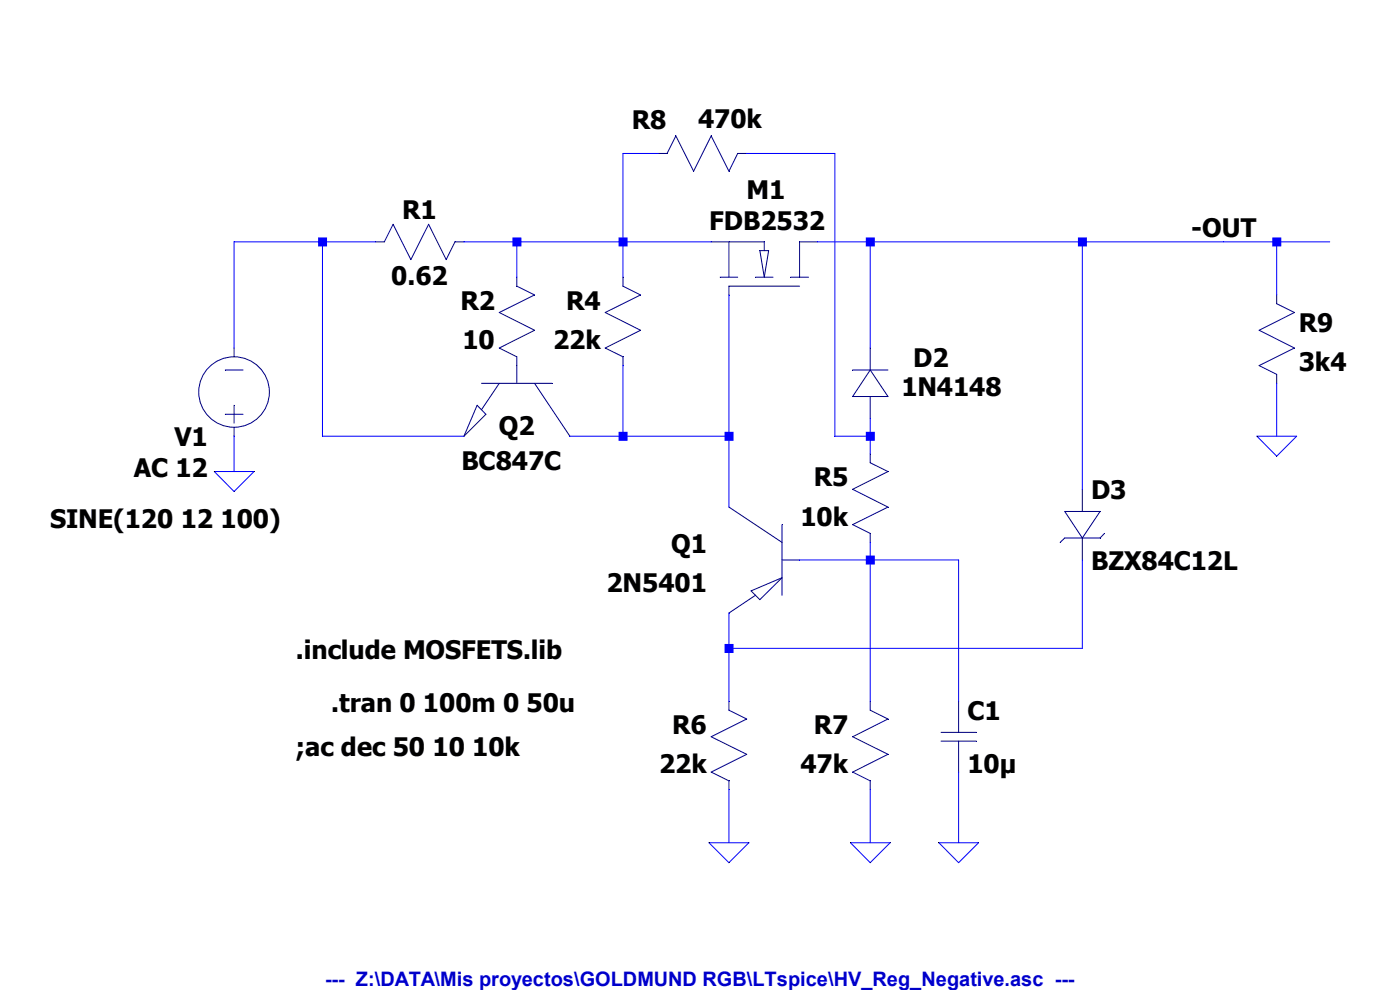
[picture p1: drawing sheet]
<svg xmlns="http://www.w3.org/2000/svg" width="297mm" height="210mm" viewBox="0 0 297 210" stroke-linecap="round" stroke-linejoin="round" font-family="sans-serif">
<path d="M165.9 122.6l-6.6 2.7" fill="none" stroke="#00007f" stroke-width=".21"/>
<path d="M159.3 125.3l1.9 1.9" fill="none" stroke="#00007f" stroke-width=".21"/>
<path d="M165.9 122.6l-4.7 4.6" fill="none" stroke="#00007f" stroke-width=".21"/>
<path d="M160.3 126.3l-5.7 3.7" fill="none" stroke="#00007f" stroke-width=".21"/>
<path d="M165.9 111.3v15" fill="none" stroke="#00007f" stroke-width=".21"/>
<path d="M154.6 107.6l11.3 7.5" fill="none" stroke="#00007f" stroke-width=".21"/>
<path d="M165.9 118.8h3.7" fill="none" stroke="#00007f" stroke-width=".21"/>
<path d="M150.9 51.3h11.2" fill="none" stroke="#00007f" stroke-width=".21"/>
<path d="M154.6 51.3v7.5" fill="none" stroke="#00007f" stroke-width=".21"/>
<path d="M162.1 51.3v1.9" fill="none" stroke="#00007f" stroke-width=".21"/>
<path d="M163.1 53.2l-1 5.6" fill="none" stroke="#00007f" stroke-width=".21"/>
<path d="M161.2 53.2l.9 5.6" fill="none" stroke="#00007f" stroke-width=".21"/>
<path d="M161.2 53.2h1.9" fill="none" stroke="#00007f" stroke-width=".21"/>
<path d="M167.8 58.8h3.7" fill="none" stroke="#00007f" stroke-width=".21"/>
<path d="M160.3 58.8h3.7" fill="none" stroke="#00007f" stroke-width=".21"/>
<path d="M152.8 58.8h3.7" fill="none" stroke="#00007f" stroke-width=".21"/>
<path d="M154.6 60.7v1.9" fill="none" stroke="#00007f" stroke-width=".21"/>
<path d="M154.6 60.7h15" fill="none" stroke="#00007f" stroke-width=".21"/>
<path d="M169.6 51.3v7.5" fill="none" stroke="#00007f" stroke-width=".21"/>
<path d="M169.6 51.3h3.8" fill="none" stroke="#00007f" stroke-width=".21"/>
<path d="M101.2 86l1.9 1.9" fill="none" stroke="#00007f" stroke-width=".21"/>
<path d="M103.1 87.9l-4.7 4.6" fill="none" stroke="#00007f" stroke-width=".21"/>
<path d="M101.2 86l-2.8 6.5" fill="none" stroke="#00007f" stroke-width=".21"/>
<path d="M105.9 81.3l-3.7 5.6" fill="none" stroke="#00007f" stroke-width=".21"/>
<path d="M102.2 81.3h14.9" fill="none" stroke="#00007f" stroke-width=".21"/>
<path d="M113.4 81.3l7.5 11.2" fill="none" stroke="#00007f" stroke-width=".21"/>
<path d="M109.6 77.6v3.7" fill="none" stroke="#00007f" stroke-width=".21"/>
<path d="M180.9 78.5h7.5" fill="none" stroke="#00007f" stroke-width=".21"/>
<path d="M180.9 84.1h7.5" fill="none" stroke="#00007f" stroke-width=".21"/>
<path d="M184.6 78.5l-3.7 5.6" fill="none" stroke="#00007f" stroke-width=".21"/>
<path d="M184.6 78.5l3.8 5.6" fill="none" stroke="#00007f" stroke-width=".21"/>
<path d="M184.6 84.1v4.7" fill="none" stroke="#00007f" stroke-width=".21"/>
<path d="M184.6 73.8v4.7" fill="none" stroke="#00007f" stroke-width=".21"/>
<path d="M79.7 51.3h1.8" fill="none" stroke="#00007f" stroke-width=".21"/>
<path d="M83.4 47.6l-1.9 3.7" fill="none" stroke="#00007f" stroke-width=".21"/>
<path d="M83.4 47.6l3.8 7.5" fill="none" stroke="#00007f" stroke-width=".21"/>
<path d="M90.9 47.6l-3.7 7.5" fill="none" stroke="#00007f" stroke-width=".21"/>
<path d="M90.9 47.6l3.8 7.5" fill="none" stroke="#00007f" stroke-width=".21"/>
<path d="M96.5 51.3h1.9" fill="none" stroke="#00007f" stroke-width=".21"/>
<path d="M96.5 51.3l-1.8 3.8" fill="none" stroke="#00007f" stroke-width=".21"/>
<path d="M109.6 58.8v1.9" fill="none" stroke="#00007f" stroke-width=".21"/>
<path d="M109.6 60.7l3.8 1.9" fill="none" stroke="#00007f" stroke-width=".21"/>
<path d="M113.4 62.6l-7.5 3.7" fill="none" stroke="#00007f" stroke-width=".21"/>
<path d="M105.9 66.3l7.5 3.8" fill="none" stroke="#00007f" stroke-width=".21"/>
<path d="M113.4 70.1l-7.5 3.7" fill="none" stroke="#00007f" stroke-width=".21"/>
<path d="M109.6 75.7v1.9" fill="none" stroke="#00007f" stroke-width=".21"/>
<path d="M105.9 73.8l3.7 1.9" fill="none" stroke="#00007f" stroke-width=".21"/>
<path d="M132.2 58.8v1.9" fill="none" stroke="#00007f" stroke-width=".21"/>
<path d="M132.2 60.7l3.7 1.9" fill="none" stroke="#00007f" stroke-width=".21"/>
<path d="M135.9 62.6l-7.5 3.7" fill="none" stroke="#00007f" stroke-width=".21"/>
<path d="M128.4 66.3l7.5 3.8" fill="none" stroke="#00007f" stroke-width=".21"/>
<path d="M135.9 70.1l-7.5 3.7" fill="none" stroke="#00007f" stroke-width=".21"/>
<path d="M132.2 75.7v1.9" fill="none" stroke="#00007f" stroke-width=".21"/>
<path d="M128.4 73.8l3.8 1.9" fill="none" stroke="#00007f" stroke-width=".21"/>
<path d="M184.6 96.3v1.9" fill="none" stroke="#00007f" stroke-width=".21"/>
<path d="M184.6 98.2l3.8 1.8" fill="none" stroke="#00007f" stroke-width=".21"/>
<path d="M188.4 100l-7.5 3.8" fill="none" stroke="#00007f" stroke-width=".21"/>
<path d="M180.9 103.8l7.5 3.8" fill="none" stroke="#00007f" stroke-width=".21"/>
<path d="M188.4 107.6l-7.5 3.7" fill="none" stroke="#00007f" stroke-width=".21"/>
<path d="M184.6 113.2v1.9" fill="none" stroke="#00007f" stroke-width=".21"/>
<path d="M180.9 111.3l3.7 1.9" fill="none" stroke="#00007f" stroke-width=".21"/>
<path d="M154.6 148.8v1.9" fill="none" stroke="#00007f" stroke-width=".21"/>
<path d="M154.6 150.7l3.8 1.8" fill="none" stroke="#00007f" stroke-width=".21"/>
<path d="M158.4 152.5l-7.5 3.8" fill="none" stroke="#00007f" stroke-width=".21"/>
<path d="M150.9 156.3l7.5 3.7" fill="none" stroke="#00007f" stroke-width=".21"/>
<path d="M158.4 160l-7.5 3.8" fill="none" stroke="#00007f" stroke-width=".21"/>
<path d="M154.6 165.7v1.8" fill="none" stroke="#00007f" stroke-width=".21"/>
<path d="M150.9 163.8l3.7 1.9" fill="none" stroke="#00007f" stroke-width=".21"/>
<path d="M184.6 148.8v1.9" fill="none" stroke="#00007f" stroke-width=".21"/>
<path d="M184.6 150.7l3.8 1.8" fill="none" stroke="#00007f" stroke-width=".21"/>
<path d="M188.4 152.5l-7.5 3.8" fill="none" stroke="#00007f" stroke-width=".21"/>
<path d="M180.9 156.3l7.5 3.7" fill="none" stroke="#00007f" stroke-width=".21"/>
<path d="M188.4 160l-7.5 3.8" fill="none" stroke="#00007f" stroke-width=".21"/>
<path d="M184.6 165.7v1.8" fill="none" stroke="#00007f" stroke-width=".21"/>
<path d="M180.9 163.8l3.7 1.9" fill="none" stroke="#00007f" stroke-width=".21"/>
<path d="M203.4 157.2v6.6" fill="none" stroke="#00007f" stroke-width=".21"/>
<path d="M203.4 148.8v6.6" fill="none" stroke="#00007f" stroke-width=".21"/>
<path d="M199.6 155.4h7.5" fill="none" stroke="#00007f" stroke-width=".21"/>
<path d="M199.6 157.2h7.5" fill="none" stroke="#00007f" stroke-width=".21"/>
<path d="M156.5 32.6h1.9" fill="none" stroke="#00007f" stroke-width=".21"/>
<path d="M156.5 32.6l-1.9 3.7" fill="none" stroke="#00007f" stroke-width=".21"/>
<path d="M150.9 28.8l3.7 7.5" fill="none" stroke="#00007f" stroke-width=".21"/>
<path d="M150.9 28.8l-3.7 7.5" fill="none" stroke="#00007f" stroke-width=".21"/>
<path d="M143.4 28.8l3.8 7.5" fill="none" stroke="#00007f" stroke-width=".21"/>
<path d="M139.7 32.6h1.8" fill="none" stroke="#00007f" stroke-width=".21"/>
<path d="M143.4 28.8l-1.9 3.8" fill="none" stroke="#00007f" stroke-width=".21"/>
<path d="M270.8 79.4v1.9" fill="none" stroke="#00007f" stroke-width=".21"/>
<path d="M267.1 77.6l3.7 1.8" fill="none" stroke="#00007f" stroke-width=".21"/>
<path d="M274.6 73.8l-7.5 3.8" fill="none" stroke="#00007f" stroke-width=".21"/>
<path d="M267.1 70.1l7.5 3.7" fill="none" stroke="#00007f" stroke-width=".21"/>
<path d="M274.6 66.3l-7.5 3.8" fill="none" stroke="#00007f" stroke-width=".21"/>
<path d="M270.8 62.6v1.8" fill="none" stroke="#00007f" stroke-width=".21"/>
<path d="M270.8 64.4l3.8 1.9" fill="none" stroke="#00007f" stroke-width=".21"/>
<path d="M47.8 87.9h3.8" fill="none" stroke="#00007f" stroke-width=".21"/>
<path d="M47.8 78.5h3.8" fill="none" stroke="#00007f" stroke-width=".21"/>
<path d="M49.7 86v3.7" fill="none" stroke="#00007f" stroke-width=".21"/>
<path d="M49.7 73.8v1.9" fill="none" stroke="#00007f" stroke-width=".21"/>
<path d="M49.7 90.7v1.8" fill="none" stroke="#00007f" stroke-width=".21"/>
<g fill="none" stroke="#00007f" stroke-width=".21">
<path d="M225.9 114.1l-1 1"/>
<circle cx="49.7" cy="83.2" r="7.5"/>
</g>
<path d="M234.3 113.2l-.9 .9" fill="none" stroke="#00007f" stroke-width=".21"/>
<path d="M225.9 114.1h7.5" fill="none" stroke="#00007f" stroke-width=".21"/>
<path d="M225.9 108.5h7.5" fill="none" stroke="#00007f" stroke-width=".21"/>
<path d="M233.4 108.5l-3.8 5.6" fill="none" stroke="#00007f" stroke-width=".21"/>
<path d="M225.9 108.5l3.7 5.6" fill="none" stroke="#00007f" stroke-width=".21"/>
<path d="M229.6 103.8v4.7" fill="none" stroke="#00007f" stroke-width=".21"/>
<path d="M229.6 114.1v4.7" fill="none" stroke="#00007f" stroke-width=".21"/>
<path d="M132.2 32.6h7.5M266.7 92.5h8.4l-4.3 4.3zM45.5 100h8.4l-4.2 4.3zM150.4 178.8h8.5l-4.3 4.2zM180.4 178.8h8.4l-4.2 4.2zM199.2 178.8h8.4l-4.2 4.2z" fill="none" stroke="#00f" stroke-width=".21"/>
<path d="M158.4 32.6h18.7" fill="none" stroke="#00f" stroke-width=".21"/>
<path d="M49.7 51.3h18.7" fill="none" stroke="#00f" stroke-width=".21"/>
<path d="M68.4 51.3h11.3" fill="none" stroke="#00f" stroke-width=".21"/>
<path d="M98.4 51.3h11.2" fill="none" stroke="#00f" stroke-width=".21"/>
<path d="M132.2 32.6v18.7" fill="none" stroke="#00f" stroke-width=".21"/>
<path d="M109.6 51.3h22.6" fill="none" stroke="#00f" stroke-width=".21"/>
<path d="M132.2 51.3h18.7" fill="none" stroke="#00f" stroke-width=".21"/>
<path d="M173.4 51.3h11.2" fill="none" stroke="#00f" stroke-width=".21"/>
<path d="M184.6 51.3h45" fill="none" stroke="#00f" stroke-width=".21"/>
<path d="M229.6 51.3h30" fill="none" stroke="#00f" stroke-width=".21"/>
<path d="M259.6 51.3h11.2" fill="none" stroke="#00f" stroke-width=".21"/>
<path d="M270.8 51.3h11.3" fill="none" stroke="#00f" stroke-width=".21"/>
<path d="M109.6 51.3v7.5" fill="none" stroke="#00f" stroke-width=".21"/>
<path d="M132.2 51.3v7.5" fill="none" stroke="#00f" stroke-width=".21"/>
<path d="M270.8 51.3v11.3" fill="none" stroke="#00f" stroke-width=".21"/>
<path d="M49.7 51.3v22.5" fill="none" stroke="#00f" stroke-width=".21"/>
<path d="M184.6 51.3v22.5" fill="none" stroke="#00f" stroke-width=".21"/>
<path d="M68.4 51.3v41.2" fill="none" stroke="#00f" stroke-width=".21"/>
<path d="M68.4 92.5h30" fill="none" stroke="#00f" stroke-width=".21"/>
<path d="M132.2 77.6v14.9" fill="none" stroke="#00f" stroke-width=".21"/>
<path d="M120.9 92.5h11.3" fill="none" stroke="#00f" stroke-width=".21"/>
<path d="M154.6 62.6v29.9" fill="none" stroke="#00f" stroke-width=".21"/>
<path d="M132.2 92.5h22.4" fill="none" stroke="#00f" stroke-width=".21"/>
<path d="M177.1 32.6v59.9" fill="none" stroke="#00f" stroke-width=".21"/>
<path d="M184.6 88.8v3.7" fill="none" stroke="#00f" stroke-width=".21"/>
<path d="M177.1 92.5h7.5" fill="none" stroke="#00f" stroke-width=".21"/>
<path d="M270.8 81.3v11.2" fill="none" stroke="#00f" stroke-width=".21"/>
<path d="M184.6 92.5v3.8" fill="none" stroke="#00f" stroke-width=".21"/>
<path d="M49.7 92.5v7.5" fill="none" stroke="#00f" stroke-width=".21"/>
<path d="M229.6 51.3v52.5" fill="none" stroke="#00f" stroke-width=".21"/>
<path d="M154.6 92.5v15.1" fill="none" stroke="#00f" stroke-width=".21"/>
<path d="M184.6 115.1v3.7" fill="none" stroke="#00f" stroke-width=".21"/>
<path d="M169.6 118.8h15" fill="none" stroke="#00f" stroke-width=".21"/>
<path d="M184.6 118.8h18.8" fill="none" stroke="#00f" stroke-width=".21"/>
<path d="M154.6 130v7.5" fill="none" stroke="#00f" stroke-width=".21"/>
<path d="M229.6 118.8v18.7" fill="none" stroke="#00f" stroke-width=".21"/>
<path d="M154.6 137.5h75" fill="none" stroke="#00f" stroke-width=".21"/>
<path d="M154.6 137.5v11.3" fill="none" stroke="#00f" stroke-width=".21"/>
<path d="M184.6 118.8v30" fill="none" stroke="#00f" stroke-width=".21"/>
<path d="M203.4 118.8v30" fill="none" stroke="#00f" stroke-width=".21"/>
<path d="M154.6 167.5v11.3" fill="none" stroke="#00f" stroke-width=".21"/>
<path d="M184.6 167.5v11.3" fill="none" stroke="#00f" stroke-width=".21"/>
<path d="M203.4 163.8v15" fill="none" stroke="#00f" stroke-width=".21"/>
<path d="M67.5 50.4h1.9v1.9h-1.9zM108.7 50.4h1.9v1.9h-1.9zM131.2 50.4h1.9v1.9h-1.9zM131.2 91.6h1.9v1.9h-1.9zM153.7 91.6h1.9v1.9h-1.9zM153.7 136.6h1.9v1.9h-1.9zM183.7 50.4h1.9v1.9h-1.9zM183.7 91.6h1.9v1.9h-1.9zM183.7 117.9h1.9v1.9h-1.9zM228.7 50.4h1.9v1.9h-1.9zM269.9 50.4h1.9v1.9h-1.9z" fill-rule="evenodd" fill="#00f"/>
<g font-size="5.4">
<text x="134.1" y="27.3">R8</text>
<text x="148.1" y="27.2">470k</text>
<text x="85.3" y="46.5">R1</text>
<text x="158.4" y="42.2">M1</text>
<text x="150.5" y="48.8">FDB2532</text>
<text x="252.7" y="50.2">-OUT</text>
<text x="83" y="60.5">0.62</text>
<text x="97.7" y="65.7">R2</text>
<text x="120.1" y="65.7">R4</text>
<text x="275.5" y="70.4">R9</text>
<text x="98.1" y="74.1">10</text>
<text x="117.3" y="74.1">22k</text>
<text x="193.8" y="77.9">D2</text>
<text x="191.2" y="83.9">1N4148</text>
<text x="275.5" y="78.8">3k4</text>
<text x="37" y="94.7">V1</text>
<text x="105.8" y="92.4">Q2</text>
<text x="28.4" y="101.3">AC 12</text>
<text x="97.9" y="99.7">BC847C</text>
<text x="172.6" y="103.2">R5</text>
<text x="231.5" y="106">D3</text>
<text x="10.6" y="112.1">SINE(120 12 100)</text>
<text x="169.8" y="111.6">10k</text>
<text x="142.4" y="117.2">Q1</text>
<text x="128.7" y="125.6">2N5401</text>
<text x="231.5" y="120.9">BZX84C12L</text>
<text x="62.8" y="139.7">.include MOSFETS.lib</text>
<text x="70.3" y="151">.tran 0 100m 0 50u</text>
<text x="142.6" y="155.6">R6</text>
<text x="172.6" y="155.6">R7</text>
<text x="205.3" y="152.8">C1</text>
<text x="62.8" y="160.3">;ac dec 50 10 10k</text>
<text x="139.8" y="164.1">22k</text>
<text x="169.8" y="164.1">47k</text>
<text x="205.3" y="164.1">10µ</text>
</g>
<text font-size="4.2" fill="#0000c8" x="69" y="209.3">--- Z:\DATA\Mis proyectos\GOLDMUND RGB\LTspice\HV_Reg_Negative.asc ---</text>
</svg>
